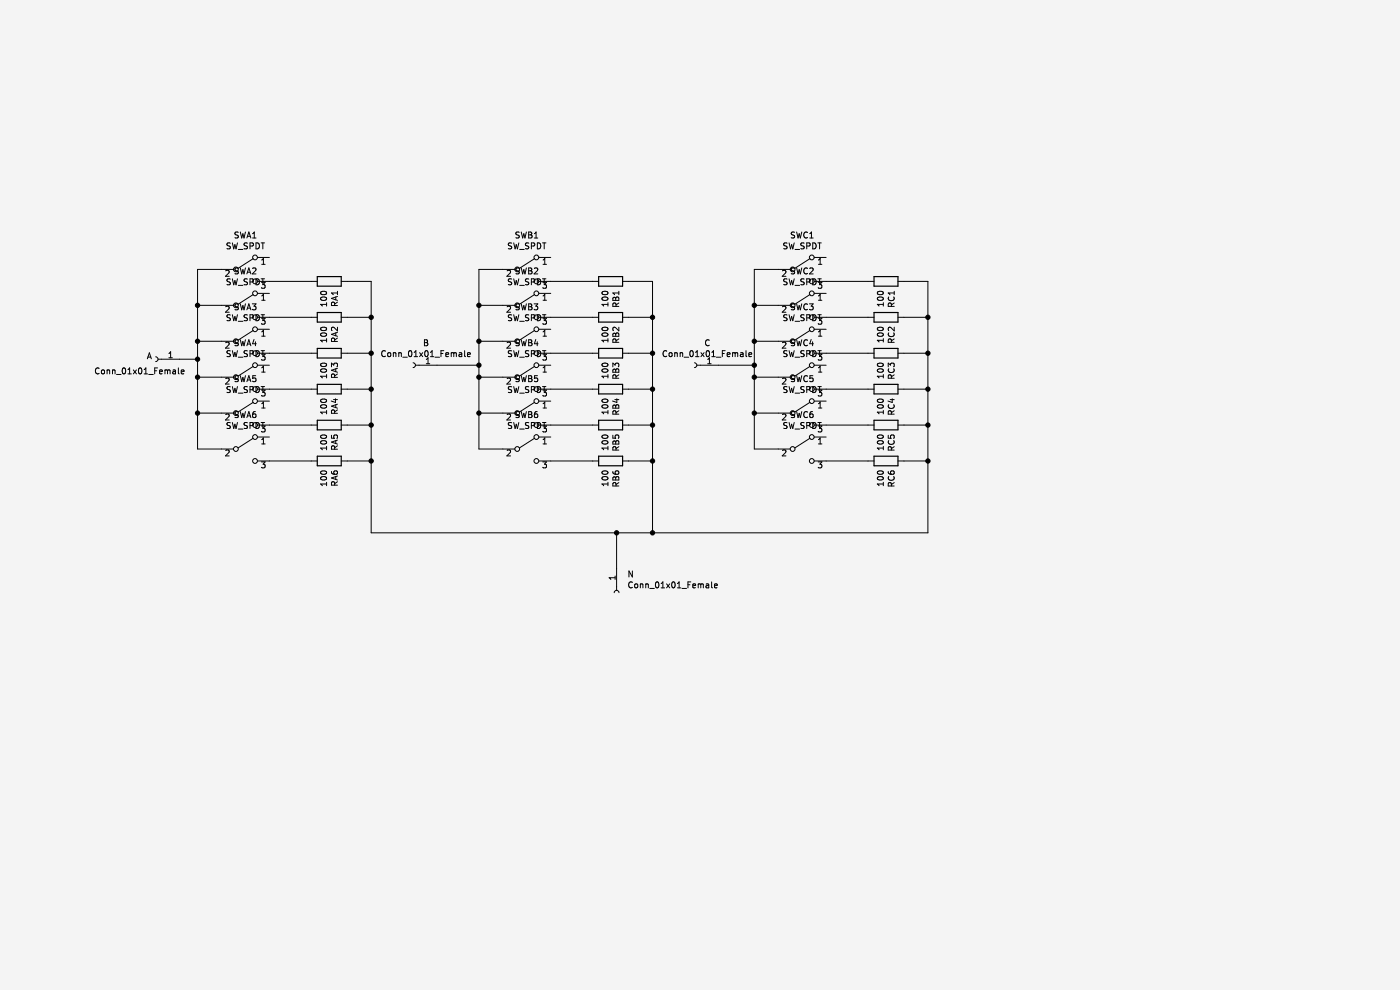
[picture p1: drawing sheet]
(kicad_sch (version 20211123) (generator eeschema)

 (paper "A4")

 (lib_symbols
  (symbol "Connector:Conn_01x01_Female" (pin_names (offset 1.016) hide) (in_bom yes) (on_board yes)
   (property "Reference" "J" (id 0) (at 0 2.54 0) (effects (font (size 1.27 1.27))))
   (property "Value" "Conn_01x01_Female" (id 1) (at 0 -2.54 0) (effects (font (size 1.27 1.27))))
   (property "Footprint" "" (id 2) (at 0 0 0) (effects (font (size 1.27 1.27)) hide))
   (property "Datasheet" "~" (id 3) (at 0 0 0) (effects (font (size 1.27 1.27)) hide))
   (symbol "Conn_01x01_Female_1_1"
    (polyline (pts (xy -1.27 0) (xy -0.508 0)) (stroke (width 0.1524) (type default) (color 0 0 0 0)) (fill (type none)))
    (arc (start 0 0.508) (mid -0.508 0) (end 0 -0.508) (stroke (width 0.1524) (type default) (color 0 0 0 0)) (fill (type none)))
    (pin passive line (at -5.08 0 0) (length 3.81) (name "Pin_1" (effects (font (size 1.27 1.27)))) (number "1" (effects (font (size 1.27 1.27)))))))
  (symbol "Device:R" (pin_numbers hide) (pin_names (offset 0)) (in_bom yes) (on_board yes)
   (property "Reference" "R" (id 0) (at 2.032 0 90) (effects (font (size 1.27 1.27))))
   (property "Value" "R" (id 1) (at 0 0 90) (effects (font (size 1.27 1.27))))
   (property "Footprint" "" (id 2) (at -1.778 0 90) (effects (font (size 1.27 1.27)) hide))
   (property "Datasheet" "~" (id 3) (at 0 0 0) (effects (font (size 1.27 1.27)) hide))
   (symbol "R_0_1"
    (rectangle (start -1.016 -2.54) (end 1.016 2.54) (stroke (width 0.254) (type default) (color 0 0 0 0)) (fill (type none))))
   (symbol "R_1_1"
    (pin passive line (at 0 3.81 270) (length 1.27) (name "~" (effects (font (size 1.27 1.27)))) (number "1" (effects (font (size 1.27 1.27)))))
    (pin passive line (at 0 -3.81 90) (length 1.27) (name "~" (effects (font (size 1.27 1.27)))) (number "2" (effects (font (size 1.27 1.27)))))))
  (symbol "Switch:SW_SPDT" (pin_names (offset 0) hide) (in_bom yes) (on_board yes)
   (property "Reference" "SW" (id 0) (at 0 4.318 0) (effects (font (size 1.27 1.27))))
   (property "Value" "SW_SPDT" (id 1) (at 0 -5.08 0) (effects (font (size 1.27 1.27))))
   (property "Footprint" "" (id 2) (at 0 0 0) (effects (font (size 1.27 1.27)) hide))
   (property "Datasheet" "~" (id 3) (at 0 0 0) (effects (font (size 1.27 1.27)) hide))
   (symbol "SW_SPDT_0_0"
    (circle (center -2.032 0) (radius 0.508) (stroke (width 0) (type default) (color 0 0 0 0)) (fill (type none)))
    (circle (center 2.032 -2.54) (radius 0.508) (stroke (width 0) (type default) (color 0 0 0 0)) (fill (type none))))
   (symbol "SW_SPDT_0_1"
    (polyline (pts (xy -1.524 0.254) (xy 1.651 2.286)) (stroke (width 0) (type default) (color 0 0 0 0)) (fill (type none)))
    (circle (center 2.032 2.54) (radius 0.508) (stroke (width 0) (type default) (color 0 0 0 0)) (fill (type none))))
   (symbol "SW_SPDT_1_1"
    (pin passive line (at 5.08 2.54 180) (length 2.54) (name "A" (effects (font (size 1.27 1.27)))) (number "1" (effects (font (size 1.27 1.27)))))
    (pin passive line (at -5.08 0 0) (length 2.54) (name "B" (effects (font (size 1.27 1.27)))) (number "2" (effects (font (size 1.27 1.27)))))
    (pin passive line (at 5.08 -2.54 180) (length 2.54) (name "C" (effects (font (size 1.27 1.27)))) (number "3" (effects (font (size 1.27 1.27))))))))

 (junction (at 41.91 64.77) (diameter 0) (color 0 0 0 0))
 (junction (at 160.02 77.47) (diameter 0) (color 0 0 0 0))
 (junction (at 138.43 67.31) (diameter 0) (color 0 0 0 0))
 (junction (at 138.43 82.55) (diameter 0) (color 0 0 0 0))
 (junction (at 196.85 74.93) (diameter 0) (color 0 0 0 0))
 (junction (at 138.43 90.17) (diameter 0) (color 0 0 0 0))
 (junction (at 78.74 90.17) (diameter 0) (color 0 0 0 0))
 (junction (at 41.91 76.2) (diameter 0) (color 0 0 0 0))
 (junction (at 41.91 87.63) (diameter 0) (color 0 0 0 0))
 (junction (at 196.85 67.31) (diameter 0) (color 0 0 0 0))
 (junction (at 41.91 72.39) (diameter 0) (color 0 0 0 0))
 (junction (at 196.85 97.79) (diameter 0) (color 0 0 0 0))
 (junction (at 101.6 80.01) (diameter 0) (color 0 0 0 0))
 (junction (at 196.85 90.17) (diameter 0) (color 0 0 0 0))
 (junction (at 78.74 82.55) (diameter 0) (color 0 0 0 0))
 (junction (at 78.74 97.79) (diameter 0) (color 0 0 0 0))
 (junction (at 138.43 113.03) (diameter 0) (color 0 0 0 0))
 (junction (at 138.43 97.79) (diameter 0) (color 0 0 0 0))
 (junction (at 196.85 82.55) (diameter 0) (color 0 0 0 0))
 (junction (at 101.6 64.77) (diameter 0) (color 0 0 0 0))
 (junction (at 101.6 77.47) (diameter 0) (color 0 0 0 0))
 (junction (at 41.91 80.01) (diameter 0) (color 0 0 0 0))
 (junction (at 78.74 74.93) (diameter 0) (color 0 0 0 0))
 (junction (at 160.02 80.01) (diameter 0) (color 0 0 0 0))
 (junction (at 138.43 74.93) (diameter 0) (color 0 0 0 0))
 (junction (at 160.02 72.39) (diameter 0) (color 0 0 0 0))
 (junction (at 130.81 113.03) (diameter 0) (color 0 0 0 0))
 (junction (at 78.74 67.31) (diameter 0) (color 0 0 0 0))
 (junction (at 160.02 87.63) (diameter 0) (color 0 0 0 0))
 (junction (at 160.02 64.77) (diameter 0) (color 0 0 0 0))
 (junction (at 101.6 72.39) (diameter 0) (color 0 0 0 0))
 (junction (at 101.6 87.63) (diameter 0) (color 0 0 0 0))

 (wire (pts (xy 133.35 97.79) (xy 138.43 97.79)) (stroke (width 0) (type default) (color 0 0 0 0)))
 (wire (pts (xy 191.77 74.93) (xy 196.85 74.93)) (stroke (width 0) (type default) (color 0 0 0 0)))
 (wire (pts (xy 73.66 59.69) (xy 78.74 59.69)) (stroke (width 0) (type default) (color 0 0 0 0)))
 (wire (pts (xy 41.91 76.2) (xy 41.91 72.39)) (stroke (width 0) (type default) (color 0 0 0 0)))
 (wire (pts (xy 133.35 90.17) (xy 138.43 90.17)) (stroke (width 0) (type default) (color 0 0 0 0)))
 (wire (pts (xy 73.66 67.31) (xy 78.74 67.31)) (stroke (width 0) (type default) (color 0 0 0 0)))
 (wire (pts (xy 196.85 74.93) (xy 196.85 82.55)) (stroke (width 0) (type default) (color 0 0 0 0)))
 (wire (pts (xy 78.74 82.55) (xy 78.74 90.17)) (stroke (width 0) (type default) (color 0 0 0 0)))
 (wire (pts (xy 175.26 74.93) (xy 184.15 74.93)) (stroke (width 0) (type default) (color 0 0 0 0)))
 (wire (pts (xy 106.68 95.25) (xy 101.6 95.25)) (stroke (width 0) (type default) (color 0 0 0 0)))
 (wire (pts (xy 46.99 80.01) (xy 41.91 80.01)) (stroke (width 0) (type default) (color 0 0 0 0)))
 (wire (pts (xy 78.74 74.93) (xy 78.74 82.55)) (stroke (width 0) (type default) (color 0 0 0 0)))
 (wire (pts (xy 196.85 82.55) (xy 196.85 90.17)) (stroke (width 0) (type default) (color 0 0 0 0)))
 (wire (pts (xy 130.81 120.65) (xy 130.81 113.03)) (stroke (width 0) (type default) (color 0 0 0 0)))
 (wire (pts (xy 92.71 77.47) (xy 101.6 77.47)) (stroke (width 0) (type default) (color 0 0 0 0)))
 (wire (pts (xy 138.43 67.31) (xy 138.43 74.93)) (stroke (width 0) (type default) (color 0 0 0 0)))
 (wire (pts (xy 133.35 82.55) (xy 138.43 82.55)) (stroke (width 0) (type default) (color 0 0 0 0)))
 (wire (pts (xy 78.74 59.69) (xy 78.74 67.31)) (stroke (width 0) (type default) (color 0 0 0 0)))
 (wire (pts (xy 175.26 59.69) (xy 184.15 59.69)) (stroke (width 0) (type default) (color 0 0 0 0)))
 (wire (pts (xy 116.84 67.31) (xy 125.73 67.31)) (stroke (width 0) (type default) (color 0 0 0 0)))
 (wire (pts (xy 165.1 87.63) (xy 160.02 87.63)) (stroke (width 0) (type default) (color 0 0 0 0)))
 (wire (pts (xy 160.02 80.01) (xy 160.02 77.47)) (stroke (width 0) (type default) (color 0 0 0 0)))
 (wire (pts (xy 73.66 82.55) (xy 78.74 82.55)) (stroke (width 0) (type default) (color 0 0 0 0)))
 (wire (pts (xy 138.43 97.79) (xy 138.43 113.03)) (stroke (width 0) (type default) (color 0 0 0 0)))
 (wire (pts (xy 116.84 97.79) (xy 125.73 97.79)) (stroke (width 0) (type default) (color 0 0 0 0)))
 (wire (pts (xy 116.84 82.55) (xy 125.73 82.55)) (stroke (width 0) (type default) (color 0 0 0 0)))
 (wire (pts (xy 46.99 87.63) (xy 41.91 87.63)) (stroke (width 0) (type default) (color 0 0 0 0)))
 (wire (pts (xy 57.15 67.31) (xy 66.04 67.31)) (stroke (width 0) (type default) (color 0 0 0 0)))
 (wire (pts (xy 191.77 82.55) (xy 196.85 82.55)) (stroke (width 0) (type default) (color 0 0 0 0)))
 (wire (pts (xy 57.15 74.93) (xy 66.04 74.93)) (stroke (width 0) (type default) (color 0 0 0 0)))
 (wire (pts (xy 175.26 90.17) (xy 184.15 90.17)) (stroke (width 0) (type default) (color 0 0 0 0)))
 (wire (pts (xy 160.02 95.25) (xy 160.02 87.63)) (stroke (width 0) (type default) (color 0 0 0 0)))
 (wire (pts (xy 41.91 57.15) (xy 46.99 57.15)) (stroke (width 0) (type default) (color 0 0 0 0)))
 (wire (pts (xy 160.02 72.39) (xy 160.02 64.77)) (stroke (width 0) (type default) (color 0 0 0 0)))
 (wire (pts (xy 101.6 95.25) (xy 101.6 87.63)) (stroke (width 0) (type default) (color 0 0 0 0)))
 (wire (pts (xy 101.6 77.47) (xy 101.6 72.39)) (stroke (width 0) (type default) (color 0 0 0 0)))
 (wire (pts (xy 101.6 72.39) (xy 101.6 64.77)) (stroke (width 0) (type default) (color 0 0 0 0)))
 (wire (pts (xy 106.68 64.77) (xy 101.6 64.77)) (stroke (width 0) (type default) (color 0 0 0 0)))
 (wire (pts (xy 78.74 67.31) (xy 78.74 74.93)) (stroke (width 0) (type default) (color 0 0 0 0)))
 (wire (pts (xy 106.68 80.01) (xy 101.6 80.01)) (stroke (width 0) (type default) (color 0 0 0 0)))
 (wire (pts (xy 57.15 59.69) (xy 66.04 59.69)) (stroke (width 0) (type default) (color 0 0 0 0)))
 (wire (pts (xy 46.99 72.39) (xy 41.91 72.39)) (stroke (width 0) (type default) (color 0 0 0 0)))
 (wire (pts (xy 106.68 87.63) (xy 101.6 87.63)) (stroke (width 0) (type default) (color 0 0 0 0)))
 (wire (pts (xy 41.91 64.77) (xy 41.91 57.15)) (stroke (width 0) (type default) (color 0 0 0 0)))
 (wire (pts (xy 57.15 82.55) (xy 66.04 82.55)) (stroke (width 0) (type default) (color 0 0 0 0)))
 (wire (pts (xy 101.6 80.01) (xy 101.6 77.47)) (stroke (width 0) (type default) (color 0 0 0 0)))
 (wire (pts (xy 133.35 67.31) (xy 138.43 67.31)) (stroke (width 0) (type default) (color 0 0 0 0)))
 (wire (pts (xy 41.91 87.63) (xy 41.91 80.01)) (stroke (width 0) (type default) (color 0 0 0 0)))
 (wire (pts (xy 38.1 76.2) (xy 41.91 76.2)) (stroke (width 0) (type default) (color 0 0 0 0)))
 (wire (pts (xy 78.74 113.03) (xy 130.81 113.03)) (stroke (width 0) (type default) (color 0 0 0 0)))
 (wire (pts (xy 175.26 67.31) (xy 184.15 67.31)) (stroke (width 0) (type default) (color 0 0 0 0)))
 (wire (pts (xy 175.26 97.79) (xy 184.15 97.79)) (stroke (width 0) (type default) (color 0 0 0 0)))
 (wire (pts (xy 138.43 59.69) (xy 138.43 67.31)) (stroke (width 0) (type default) (color 0 0 0 0)))
 (wire (pts (xy 41.91 95.25) (xy 41.91 87.63)) (stroke (width 0) (type default) (color 0 0 0 0)))
 (wire (pts (xy 116.84 90.17) (xy 125.73 90.17)) (stroke (width 0) (type default) (color 0 0 0 0)))
 (wire (pts (xy 165.1 95.25) (xy 160.02 95.25)) (stroke (width 0) (type default) (color 0 0 0 0)))
 (wire (pts (xy 196.85 67.31) (xy 196.85 74.93)) (stroke (width 0) (type default) (color 0 0 0 0)))
 (wire (pts (xy 73.66 90.17) (xy 78.74 90.17)) (stroke (width 0) (type default) (color 0 0 0 0)))
 (wire (pts (xy 175.26 82.55) (xy 184.15 82.55)) (stroke (width 0) (type default) (color 0 0 0 0)))
 (wire (pts (xy 138.43 74.93) (xy 138.43 82.55)) (stroke (width 0) (type default) (color 0 0 0 0)))
 (wire (pts (xy 160.02 77.47) (xy 160.02 72.39)) (stroke (width 0) (type default) (color 0 0 0 0)))
 (wire (pts (xy 46.99 95.25) (xy 41.91 95.25)) (stroke (width 0) (type default) (color 0 0 0 0)))
 (wire (pts (xy 41.91 72.39) (xy 41.91 64.77)) (stroke (width 0) (type default) (color 0 0 0 0)))
 (wire (pts (xy 78.74 97.79) (xy 78.74 113.03)) (stroke (width 0) (type default) (color 0 0 0 0)))
 (wire (pts (xy 196.85 59.69) (xy 196.85 67.31)) (stroke (width 0) (type default) (color 0 0 0 0)))
 (wire (pts (xy 101.6 64.77) (xy 101.6 57.15)) (stroke (width 0) (type default) (color 0 0 0 0)))
 (wire (pts (xy 152.4 77.47) (xy 160.02 77.47)) (stroke (width 0) (type default) (color 0 0 0 0)))
 (wire (pts (xy 101.6 57.15) (xy 106.68 57.15)) (stroke (width 0) (type default) (color 0 0 0 0)))
 (wire (pts (xy 165.1 72.39) (xy 160.02 72.39)) (stroke (width 0) (type default) (color 0 0 0 0)))
 (wire (pts (xy 101.6 87.63) (xy 101.6 80.01)) (stroke (width 0) (type default) (color 0 0 0 0)))
 (wire (pts (xy 196.85 97.79) (xy 196.85 113.03)) (stroke (width 0) (type default) (color 0 0 0 0)))
 (wire (pts (xy 165.1 64.77) (xy 160.02 64.77)) (stroke (width 0) (type default) (color 0 0 0 0)))
 (wire (pts (xy 106.68 72.39) (xy 101.6 72.39)) (stroke (width 0) (type default) (color 0 0 0 0)))
 (wire (pts (xy 46.99 64.77) (xy 41.91 64.77)) (stroke (width 0) (type default) (color 0 0 0 0)))
 (wire (pts (xy 191.77 97.79) (xy 196.85 97.79)) (stroke (width 0) (type default) (color 0 0 0 0)))
 (wire (pts (xy 41.91 80.01) (xy 41.91 76.2)) (stroke (width 0) (type default) (color 0 0 0 0)))
 (wire (pts (xy 165.1 80.01) (xy 160.02 80.01)) (stroke (width 0) (type default) (color 0 0 0 0)))
 (wire (pts (xy 191.77 59.69) (xy 196.85 59.69)) (stroke (width 0) (type default) (color 0 0 0 0)))
 (wire (pts (xy 116.84 59.69) (xy 125.73 59.69)) (stroke (width 0) (type default) (color 0 0 0 0)))
 (wire (pts (xy 133.35 74.93) (xy 138.43 74.93)) (stroke (width 0) (type default) (color 0 0 0 0)))
 (wire (pts (xy 73.66 97.79) (xy 78.74 97.79)) (stroke (width 0) (type default) (color 0 0 0 0)))
 (wire (pts (xy 191.77 67.31) (xy 196.85 67.31)) (stroke (width 0) (type default) (color 0 0 0 0)))
 (wire (pts (xy 160.02 87.63) (xy 160.02 80.01)) (stroke (width 0) (type default) (color 0 0 0 0)))
 (wire (pts (xy 138.43 90.17) (xy 138.43 97.79)) (stroke (width 0) (type default) (color 0 0 0 0)))
 (wire (pts (xy 160.02 64.77) (xy 160.02 57.15)) (stroke (width 0) (type default) (color 0 0 0 0)))
 (wire (pts (xy 116.84 74.93) (xy 125.73 74.93)) (stroke (width 0) (type default) (color 0 0 0 0)))
 (wire (pts (xy 57.15 90.17) (xy 66.04 90.17)) (stroke (width 0) (type default) (color 0 0 0 0)))
 (wire (pts (xy 196.85 90.17) (xy 196.85 97.79)) (stroke (width 0) (type default) (color 0 0 0 0)))
 (wire (pts (xy 160.02 57.15) (xy 165.1 57.15)) (stroke (width 0) (type default) (color 0 0 0 0)))
 (wire (pts (xy 57.15 97.79) (xy 66.04 97.79)) (stroke (width 0) (type default) (color 0 0 0 0)))
 (wire (pts (xy 130.81 113.03) (xy 138.43 113.03)) (stroke (width 0) (type default) (color 0 0 0 0)))
 (wire (pts (xy 138.43 113.03) (xy 196.85 113.03)) (stroke (width 0) (type default) (color 0 0 0 0)))
 (wire (pts (xy 78.74 90.17) (xy 78.74 97.79)) (stroke (width 0) (type default) (color 0 0 0 0)))
 (wire (pts (xy 73.66 74.93) (xy 78.74 74.93)) (stroke (width 0) (type default) (color 0 0 0 0)))
 (wire (pts (xy 133.35 59.69) (xy 138.43 59.69)) (stroke (width 0) (type default) (color 0 0 0 0)))
 (wire (pts (xy 138.43 82.55) (xy 138.43 90.17)) (stroke (width 0) (type default) (color 0 0 0 0)))
 (wire (pts (xy 191.77 90.17) (xy 196.85 90.17)) (stroke (width 0) (type default) (color 0 0 0 0)))

 (symbol (lib_id "Device:R") (at 69.85 59.69 270) (unit 1) (in_bom yes) (on_board yes)
  (property "Reference" "RA1" (id 0) (at 71.0184 61.468 0) (effects (font (size 1.27 1.27)) (justify left)))
  (property "Value" "100" (id 1) (at 68.707 61.468 0) (effects (font (size 1.27 1.27)) (justify left)))
  (property "Footprint" "Placa de resistores CA:Resistor_10W_porcelana" (id 2) (at 69.85 57.912 90) (effects (font (size 1.27 1.27)) hide))
  (property "Datasheet" "~" (id 3) (at 69.85 59.69 0) (effects (font (size 1.27 1.27)) hide)) (pin "1") (pin "2"))

 (symbol (lib_id "Device:R") (at 69.85 67.31 270) (unit 1) (in_bom yes) (on_board yes)
  (property "Reference" "RA2" (id 0) (at 71.0184 69.088 0) (effects (font (size 1.27 1.27)) (justify left)))
  (property "Value" "100" (id 1) (at 68.707 69.088 0) (effects (font (size 1.27 1.27)) (justify left)))
  (property "Footprint" "Placa de resistores CA:Resistor_10W_porcelana" (id 2) (at 69.85 65.532 90) (effects (font (size 1.27 1.27)) hide))
  (property "Datasheet" "~" (id 3) (at 69.85 67.31 0) (effects (font (size 1.27 1.27)) hide)) (pin "1") (pin "2"))

 (symbol (lib_id "Device:R") (at 69.85 74.93 270) (unit 1) (in_bom yes) (on_board yes)
  (property "Reference" "RA3" (id 0) (at 71.0184 76.708 0) (effects (font (size 1.27 1.27)) (justify left)))
  (property "Value" "100" (id 1) (at 68.707 76.708 0) (effects (font (size 1.27 1.27)) (justify left)))
  (property "Footprint" "Placa de resistores CA:Resistor_10W_porcelana" (id 2) (at 69.85 73.152 90) (effects (font (size 1.27 1.27)) hide))
  (property "Datasheet" "~" (id 3) (at 69.85 74.93 0) (effects (font (size 1.27 1.27)) hide)) (pin "1") (pin "2"))

 (symbol (lib_id "Device:R") (at 69.85 82.55 270) (unit 1) (in_bom yes) (on_board yes)
  (property "Reference" "RA4" (id 0) (at 71.0184 84.328 0) (effects (font (size 1.27 1.27)) (justify left)))
  (property "Value" "100" (id 1) (at 68.707 84.328 0) (effects (font (size 1.27 1.27)) (justify left)))
  (property "Footprint" "Placa de resistores CA:Resistor_10W_porcelana" (id 2) (at 69.85 80.772 90) (effects (font (size 1.27 1.27)) hide))
  (property "Datasheet" "~" (id 3) (at 69.85 82.55 0) (effects (font (size 1.27 1.27)) hide)) (pin "1") (pin "2"))

 (symbol (lib_id "Device:R") (at 69.85 90.17 270) (unit 1) (in_bom yes) (on_board yes)
  (property "Reference" "RA5" (id 0) (at 71.0184 91.948 0) (effects (font (size 1.27 1.27)) (justify left)))
  (property "Value" "100" (id 1) (at 68.707 91.948 0) (effects (font (size 1.27 1.27)) (justify left)))
  (property "Footprint" "Placa de resistores CA:Resistor_10W_porcelana" (id 2) (at 69.85 88.392 90) (effects (font (size 1.27 1.27)) hide))
  (property "Datasheet" "~" (id 3) (at 69.85 90.17 0) (effects (font (size 1.27 1.27)) hide)) (pin "1") (pin "2"))

 (symbol (lib_id "Device:R") (at 69.85 97.79 270) (unit 1) (in_bom yes) (on_board yes)
  (property "Reference" "RA6" (id 0) (at 71.0184 99.568 0) (effects (font (size 1.27 1.27)) (justify left)))
  (property "Value" "100" (id 1) (at 68.707 99.568 0) (effects (font (size 1.27 1.27)) (justify left)))
  (property "Footprint" "Placa de resistores CA:Resistor_10W_porcelana" (id 2) (at 69.85 96.012 90) (effects (font (size 1.27 1.27)) hide))
  (property "Datasheet" "~" (id 3) (at 69.85 97.79 0) (effects (font (size 1.27 1.27)) hide)) (pin "1") (pin "2"))

 (symbol (lib_id "Switch:SW_SPDT") (at 52.07 57.15 0) (unit 1) (in_bom yes) (on_board yes)
  (property "Reference" "SWA1" (id 0) (at 52.07 49.911 0))
  (property "Value" "SW_SPDT" (id 1) (at 52.07 52.2224 0))
  (property "Footprint" "Placa de resistores CA:chave-hh" (id 2) (at 52.07 57.15 0) (effects (font (size 1.27 1.27)) hide))
  (property "Datasheet" "~" (id 3) (at 52.07 57.15 0) (effects (font (size 1.27 1.27)) hide)) (pin "1") (pin "2") (pin "3"))

 (symbol (lib_id "Switch:SW_SPDT") (at 52.07 64.77 0) (unit 1) (in_bom yes) (on_board yes)
  (property "Reference" "SWA2" (id 0) (at 52.07 57.531 0))
  (property "Value" "SW_SPDT" (id 1) (at 52.07 59.8424 0))
  (property "Footprint" "Placa de resistores CA:chave-hh" (id 2) (at 52.07 64.77 0) (effects (font (size 1.27 1.27)) hide))
  (property "Datasheet" "~" (id 3) (at 52.07 64.77 0) (effects (font (size 1.27 1.27)) hide)) (pin "1") (pin "2") (pin "3"))

 (symbol (lib_id "Switch:SW_SPDT") (at 52.07 72.39 0) (unit 1) (in_bom yes) (on_board yes)
  (property "Reference" "SWA3" (id 0) (at 52.07 65.151 0))
  (property "Value" "SW_SPDT" (id 1) (at 52.07 67.4624 0))
  (property "Footprint" "Placa de resistores CA:chave-hh" (id 2) (at 52.07 72.39 0) (effects (font (size 1.27 1.27)) hide))
  (property "Datasheet" "~" (id 3) (at 52.07 72.39 0) (effects (font (size 1.27 1.27)) hide)) (pin "1") (pin "2") (pin "3"))

 (symbol (lib_id "Switch:SW_SPDT") (at 52.07 80.01 0) (unit 1) (in_bom yes) (on_board yes)
  (property "Reference" "SWA4" (id 0) (at 52.07 72.771 0))
  (property "Value" "SW_SPDT" (id 1) (at 52.07 75.0824 0))
  (property "Footprint" "Placa de resistores CA:chave-hh" (id 2) (at 52.07 80.01 0) (effects (font (size 1.27 1.27)) hide))
  (property "Datasheet" "~" (id 3) (at 52.07 80.01 0) (effects (font (size 1.27 1.27)) hide)) (pin "1") (pin "2") (pin "3"))

 (symbol (lib_id "Switch:SW_SPDT") (at 52.07 87.63 0) (unit 1) (in_bom yes) (on_board yes)
  (property "Reference" "SWA5" (id 0) (at 52.07 80.391 0))
  (property "Value" "SW_SPDT" (id 1) (at 52.07 82.7024 0))
  (property "Footprint" "Placa de resistores CA:chave-hh" (id 2) (at 52.07 87.63 0) (effects (font (size 1.27 1.27)) hide))
  (property "Datasheet" "~" (id 3) (at 52.07 87.63 0) (effects (font (size 1.27 1.27)) hide)) (pin "1") (pin "2") (pin "3"))

 (symbol (lib_id "Switch:SW_SPDT") (at 52.07 95.25 0) (unit 1) (in_bom yes) (on_board yes)
  (property "Reference" "SWA6" (id 0) (at 52.07 88.011 0))
  (property "Value" "SW_SPDT" (id 1) (at 52.07 90.3224 0))
  (property "Footprint" "Placa de resistores CA:chave-hh" (id 2) (at 52.07 95.25 0) (effects (font (size 1.27 1.27)) hide))
  (property "Datasheet" "~" (id 3) (at 52.07 95.25 0) (effects (font (size 1.27 1.27)) hide)) (pin "1") (pin "2") (pin "3"))

 (symbol (lib_id "Switch:SW_SPDT") (at 111.76 57.15 0) (unit 1) (in_bom yes) (on_board yes)
  (property "Reference" "SWB1" (id 0) (at 111.76 49.911 0))
  (property "Value" "SW_SPDT" (id 1) (at 111.76 52.2224 0))
  (property "Footprint" "Placa de resistores CA:chave-hh" (id 2) (at 111.76 57.15 0) (effects (font (size 1.27 1.27)) hide))
  (property "Datasheet" "~" (id 3) (at 111.76 57.15 0) (effects (font (size 1.27 1.27)) hide)) (pin "1") (pin "2") (pin "3"))

 (symbol (lib_id "Switch:SW_SPDT") (at 111.76 64.77 0) (unit 1) (in_bom yes) (on_board yes)
  (property "Reference" "SWB2" (id 0) (at 111.76 57.531 0))
  (property "Value" "SW_SPDT" (id 1) (at 111.76 59.8424 0))
  (property "Footprint" "Placa de resistores CA:chave-hh" (id 2) (at 111.76 64.77 0) (effects (font (size 1.27 1.27)) hide))
  (property "Datasheet" "~" (id 3) (at 111.76 64.77 0) (effects (font (size 1.27 1.27)) hide)) (pin "1") (pin "2") (pin "3"))

 (symbol (lib_id "Switch:SW_SPDT") (at 111.76 72.39 0) (unit 1) (in_bom yes) (on_board yes)
  (property "Reference" "SWB3" (id 0) (at 111.76 65.151 0))
  (property "Value" "SW_SPDT" (id 1) (at 111.76 67.4624 0))
  (property "Footprint" "Placa de resistores CA:chave-hh" (id 2) (at 111.76 72.39 0) (effects (font (size 1.27 1.27)) hide))
  (property "Datasheet" "~" (id 3) (at 111.76 72.39 0) (effects (font (size 1.27 1.27)) hide)) (pin "1") (pin "2") (pin "3"))

 (symbol (lib_id "Switch:SW_SPDT") (at 111.76 80.01 0) (unit 1) (in_bom yes) (on_board yes)
  (property "Reference" "SWB4" (id 0) (at 111.76 72.771 0))
  (property "Value" "SW_SPDT" (id 1) (at 111.76 75.0824 0))
  (property "Footprint" "Placa de resistores CA:chave-hh" (id 2) (at 111.76 80.01 0) (effects (font (size 1.27 1.27)) hide))
  (property "Datasheet" "~" (id 3) (at 111.76 80.01 0) (effects (font (size 1.27 1.27)) hide)) (pin "1") (pin "2") (pin "3"))

 (symbol (lib_id "Switch:SW_SPDT") (at 111.76 87.63 0) (unit 1) (in_bom yes) (on_board yes)
  (property "Reference" "SWB5" (id 0) (at 111.76 80.391 0))
  (property "Value" "SW_SPDT" (id 1) (at 111.76 82.7024 0))
  (property "Footprint" "Placa de resistores CA:chave-hh" (id 2) (at 111.76 87.63 0) (effects (font (size 1.27 1.27)) hide))
  (property "Datasheet" "~" (id 3) (at 111.76 87.63 0) (effects (font (size 1.27 1.27)) hide)) (pin "1") (pin "2") (pin "3"))

 (symbol (lib_id "Switch:SW_SPDT") (at 111.76 95.25 0) (unit 1) (in_bom yes) (on_board yes)
  (property "Reference" "SWB6" (id 0) (at 111.76 88.011 0))
  (property "Value" "SW_SPDT" (id 1) (at 111.76 90.3224 0))
  (property "Footprint" "Placa de resistores CA:chave-hh" (id 2) (at 111.76 95.25 0) (effects (font (size 1.27 1.27)) hide))
  (property "Datasheet" "~" (id 3) (at 111.76 95.25 0) (effects (font (size 1.27 1.27)) hide)) (pin "1") (pin "2") (pin "3"))

 (symbol (lib_id "Device:R") (at 129.54 59.69 270) (unit 1) (in_bom yes) (on_board yes)
  (property "Reference" "RB1" (id 0) (at 130.7084 61.468 0) (effects (font (size 1.27 1.27)) (justify left)))
  (property "Value" "100" (id 1) (at 128.397 61.468 0) (effects (font (size 1.27 1.27)) (justify left)))
  (property "Footprint" "Placa de resistores CA:Resistor_10W_porcelana" (id 2) (at 129.54 57.912 90) (effects (font (size 1.27 1.27)) hide))
  (property "Datasheet" "~" (id 3) (at 129.54 59.69 0) (effects (font (size 1.27 1.27)) hide)) (pin "1") (pin "2"))

 (symbol (lib_id "Device:R") (at 129.54 67.31 270) (unit 1) (in_bom yes) (on_board yes)
  (property "Reference" "RB2" (id 0) (at 130.7084 69.088 0) (effects (font (size 1.27 1.27)) (justify left)))
  (property "Value" "100" (id 1) (at 128.397 69.088 0) (effects (font (size 1.27 1.27)) (justify left)))
  (property "Footprint" "Placa de resistores CA:Resistor_10W_porcelana" (id 2) (at 129.54 65.532 90) (effects (font (size 1.27 1.27)) hide))
  (property "Datasheet" "~" (id 3) (at 129.54 67.31 0) (effects (font (size 1.27 1.27)) hide)) (pin "1") (pin "2"))

 (symbol (lib_id "Device:R") (at 129.54 74.93 270) (unit 1) (in_bom yes) (on_board yes)
  (property "Reference" "RB3" (id 0) (at 130.7084 76.708 0) (effects (font (size 1.27 1.27)) (justify left)))
  (property "Value" "100" (id 1) (at 128.397 76.708 0) (effects (font (size 1.27 1.27)) (justify left)))
  (property "Footprint" "Placa de resistores CA:Resistor_10W_porcelana" (id 2) (at 129.54 73.152 90) (effects (font (size 1.27 1.27)) hide))
  (property "Datasheet" "~" (id 3) (at 129.54 74.93 0) (effects (font (size 1.27 1.27)) hide)) (pin "1") (pin "2"))

 (symbol (lib_id "Device:R") (at 129.54 82.55 270) (unit 1) (in_bom yes) (on_board yes)
  (property "Reference" "RB4" (id 0) (at 130.7084 84.328 0) (effects (font (size 1.27 1.27)) (justify left)))
  (property "Value" "100" (id 1) (at 128.397 84.328 0) (effects (font (size 1.27 1.27)) (justify left)))
  (property "Footprint" "Placa de resistores CA:Resistor_10W_porcelana" (id 2) (at 129.54 80.772 90) (effects (font (size 1.27 1.27)) hide))
  (property "Datasheet" "~" (id 3) (at 129.54 82.55 0) (effects (font (size 1.27 1.27)) hide)) (pin "1") (pin "2"))

 (symbol (lib_id "Device:R") (at 129.54 90.17 270) (unit 1) (in_bom yes) (on_board yes)
  (property "Reference" "RB5" (id 0) (at 130.7084 91.948 0) (effects (font (size 1.27 1.27)) (justify left)))
  (property "Value" "100" (id 1) (at 128.397 91.948 0) (effects (font (size 1.27 1.27)) (justify left)))
  (property "Footprint" "Placa de resistores CA:Resistor_10W_porcelana" (id 2) (at 129.54 88.392 90) (effects (font (size 1.27 1.27)) hide))
  (property "Datasheet" "~" (id 3) (at 129.54 90.17 0) (effects (font (size 1.27 1.27)) hide)) (pin "1") (pin "2"))

 (symbol (lib_id "Device:R") (at 129.54 97.79 270) (unit 1) (in_bom yes) (on_board yes)
  (property "Reference" "RB6" (id 0) (at 130.7084 99.568 0) (effects (font (size 1.27 1.27)) (justify left)))
  (property "Value" "100" (id 1) (at 128.397 99.568 0) (effects (font (size 1.27 1.27)) (justify left)))
  (property "Footprint" "Placa de resistores CA:Resistor_10W_porcelana" (id 2) (at 129.54 96.012 90) (effects (font (size 1.27 1.27)) hide))
  (property "Datasheet" "~" (id 3) (at 129.54 97.79 0) (effects (font (size 1.27 1.27)) hide)) (pin "1") (pin "2"))

 (symbol (lib_id "Switch:SW_SPDT") (at 170.18 57.15 0) (unit 1) (in_bom yes) (on_board yes)
  (property "Reference" "SWC1" (id 0) (at 170.18 49.911 0))
  (property "Value" "SW_SPDT" (id 1) (at 170.18 52.2224 0))
  (property "Footprint" "Placa de resistores CA:chave-hh" (id 2) (at 170.18 57.15 0) (effects (font (size 1.27 1.27)) hide))
  (property "Datasheet" "~" (id 3) (at 170.18 57.15 0) (effects (font (size 1.27 1.27)) hide)) (pin "1") (pin "2") (pin "3"))

 (symbol (lib_id "Switch:SW_SPDT") (at 170.18 64.77 0) (unit 1) (in_bom yes) (on_board yes)
  (property "Reference" "SWC2" (id 0) (at 170.18 57.531 0))
  (property "Value" "SW_SPDT" (id 1) (at 170.18 59.8424 0))
  (property "Footprint" "Placa de resistores CA:chave-hh" (id 2) (at 170.18 64.77 0) (effects (font (size 1.27 1.27)) hide))
  (property "Datasheet" "~" (id 3) (at 170.18 64.77 0) (effects (font (size 1.27 1.27)) hide)) (pin "1") (pin "2") (pin "3"))

 (symbol (lib_id "Switch:SW_SPDT") (at 170.18 72.39 0) (unit 1) (in_bom yes) (on_board yes)
  (property "Reference" "SWC3" (id 0) (at 170.18 65.151 0))
  (property "Value" "SW_SPDT" (id 1) (at 170.18 67.4624 0))
  (property "Footprint" "Placa de resistores CA:chave-hh" (id 2) (at 170.18 72.39 0) (effects (font (size 1.27 1.27)) hide))
  (property "Datasheet" "~" (id 3) (at 170.18 72.39 0) (effects (font (size 1.27 1.27)) hide)) (pin "1") (pin "2") (pin "3"))

 (symbol (lib_id "Switch:SW_SPDT") (at 170.18 80.01 0) (unit 1) (in_bom yes) (on_board yes)
  (property "Reference" "SWC4" (id 0) (at 170.18 72.771 0))
  (property "Value" "SW_SPDT" (id 1) (at 170.18 75.0824 0))
  (property "Footprint" "Placa de resistores CA:chave-hh" (id 2) (at 170.18 80.01 0) (effects (font (size 1.27 1.27)) hide))
  (property "Datasheet" "~" (id 3) (at 170.18 80.01 0) (effects (font (size 1.27 1.27)) hide)) (pin "1") (pin "2") (pin "3"))

 (symbol (lib_id "Switch:SW_SPDT") (at 170.18 87.63 0) (unit 1) (in_bom yes) (on_board yes)
  (property "Reference" "SWC5" (id 0) (at 170.18 80.391 0))
  (property "Value" "SW_SPDT" (id 1) (at 170.18 82.7024 0))
  (property "Footprint" "Placa de resistores CA:chave-hh" (id 2) (at 170.18 87.63 0) (effects (font (size 1.27 1.27)) hide))
  (property "Datasheet" "~" (id 3) (at 170.18 87.63 0) (effects (font (size 1.27 1.27)) hide)) (pin "1") (pin "2") (pin "3"))

 (symbol (lib_id "Switch:SW_SPDT") (at 170.18 95.25 0) (unit 1) (in_bom yes) (on_board yes)
  (property "Reference" "SWC6" (id 0) (at 170.18 88.011 0))
  (property "Value" "SW_SPDT" (id 1) (at 170.18 90.3224 0))
  (property "Footprint" "Placa de resistores CA:chave-hh" (id 2) (at 170.18 95.25 0) (effects (font (size 1.27 1.27)) hide))
  (property "Datasheet" "~" (id 3) (at 170.18 95.25 0) (effects (font (size 1.27 1.27)) hide)) (pin "1") (pin "2") (pin "3"))

 (symbol (lib_id "Device:R") (at 187.96 59.69 270) (unit 1) (in_bom yes) (on_board yes)
  (property "Reference" "RC1" (id 0) (at 189.1284 61.468 0) (effects (font (size 1.27 1.27)) (justify left)))
  (property "Value" "100" (id 1) (at 186.817 61.468 0) (effects (font (size 1.27 1.27)) (justify left)))
  (property "Footprint" "Placa de resistores CA:Resistor_10W_porcelana" (id 2) (at 187.96 57.912 90) (effects (font (size 1.27 1.27)) hide))
  (property "Datasheet" "~" (id 3) (at 187.96 59.69 0) (effects (font (size 1.27 1.27)) hide)) (pin "1") (pin "2"))

 (symbol (lib_id "Device:R") (at 187.96 67.31 270) (unit 1) (in_bom yes) (on_board yes)
  (property "Reference" "RC2" (id 0) (at 189.1284 69.088 0) (effects (font (size 1.27 1.27)) (justify left)))
  (property "Value" "100" (id 1) (at 186.817 69.088 0) (effects (font (size 1.27 1.27)) (justify left)))
  (property "Footprint" "Placa de resistores CA:Resistor_10W_porcelana" (id 2) (at 187.96 65.532 90) (effects (font (size 1.27 1.27)) hide))
  (property "Datasheet" "~" (id 3) (at 187.96 67.31 0) (effects (font (size 1.27 1.27)) hide)) (pin "1") (pin "2"))

 (symbol (lib_id "Device:R") (at 187.96 74.93 270) (unit 1) (in_bom yes) (on_board yes)
  (property "Reference" "RC3" (id 0) (at 189.1284 76.708 0) (effects (font (size 1.27 1.27)) (justify left)))
  (property "Value" "100" (id 1) (at 186.817 76.708 0) (effects (font (size 1.27 1.27)) (justify left)))
  (property "Footprint" "Placa de resistores CA:Resistor_10W_porcelana" (id 2) (at 187.96 73.152 90) (effects (font (size 1.27 1.27)) hide))
  (property "Datasheet" "~" (id 3) (at 187.96 74.93 0) (effects (font (size 1.27 1.27)) hide)) (pin "1") (pin "2"))

 (symbol (lib_id "Device:R") (at 187.96 82.55 270) (unit 1) (in_bom yes) (on_board yes)
  (property "Reference" "RC4" (id 0) (at 189.1284 84.328 0) (effects (font (size 1.27 1.27)) (justify left)))
  (property "Value" "100" (id 1) (at 186.817 84.328 0) (effects (font (size 1.27 1.27)) (justify left)))
  (property "Footprint" "Placa de resistores CA:Resistor_10W_porcelana" (id 2) (at 187.96 80.772 90) (effects (font (size 1.27 1.27)) hide))
  (property "Datasheet" "~" (id 3) (at 187.96 82.55 0) (effects (font (size 1.27 1.27)) hide)) (pin "1") (pin "2"))

 (symbol (lib_id "Device:R") (at 187.96 90.17 270) (unit 1) (in_bom yes) (on_board yes)
  (property "Reference" "RC5" (id 0) (at 189.1284 91.948 0) (effects (font (size 1.27 1.27)) (justify left)))
  (property "Value" "100" (id 1) (at 186.817 91.948 0) (effects (font (size 1.27 1.27)) (justify left)))
  (property "Footprint" "Placa de resistores CA:Resistor_10W_porcelana" (id 2) (at 187.96 88.392 90) (effects (font (size 1.27 1.27)) hide))
  (property "Datasheet" "~" (id 3) (at 187.96 90.17 0) (effects (font (size 1.27 1.27)) hide)) (pin "1") (pin "2"))

 (symbol (lib_id "Device:R") (at 187.96 97.79 270) (unit 1) (in_bom yes) (on_board yes)
  (property "Reference" "RC6" (id 0) (at 189.1284 99.568 0) (effects (font (size 1.27 1.27)) (justify left)))
  (property "Value" "100" (id 1) (at 186.817 99.568 0) (effects (font (size 1.27 1.27)) (justify left)))
  (property "Footprint" "Placa de resistores CA:Resistor_10W_porcelana" (id 2) (at 187.96 96.012 90) (effects (font (size 1.27 1.27)) hide))
  (property "Datasheet" "~" (id 3) (at 187.96 97.79 0) (effects (font (size 1.27 1.27)) hide)) (pin "1") (pin "2"))

 (symbol (lib_id "Connector:Conn_01x01_Female") (at 33.02 76.2 0) (mirror y) (unit 1) (in_bom yes) (on_board yes)
  (property "Reference" "A" (id 0) (at 32.3088 75.5396 0) (effects (font (size 1.27 1.27)) (justify left)))
  (property "Value" "Conn_01x01_Female" (id 1) (at 39.37 78.74 0) (effects (font (size 1.27 1.27)) (justify left)))
  (property "Footprint" "Placa de resistores CA:Borne" (id 2) (at 33.02 76.2 0) (effects (font (size 1.27 1.27)) hide))
  (property "Datasheet" "~" (id 3) (at 33.02 76.2 0) (effects (font (size 1.27 1.27)) hide)) (pin "1"))

 (symbol (lib_id "Connector:Conn_01x01_Female") (at 87.63 77.47 0) (mirror y) (unit 1) (in_bom yes) (on_board yes)
  (property "Reference" "B" (id 0) (at 90.3732 72.771 0))
  (property "Value" "Conn_01x01_Female" (id 1) (at 90.3732 75.0824 0))
  (property "Footprint" "Placa de resistores CA:Borne" (id 2) (at 87.63 77.47 0) (effects (font (size 1.27 1.27)) hide))
  (property "Datasheet" "~" (id 3) (at 87.63 77.47 0) (effects (font (size 1.27 1.27)) hide)) (pin "1"))

 (symbol (lib_id "Connector:Conn_01x01_Female") (at 147.32 77.47 0) (mirror y) (unit 1) (in_bom yes) (on_board yes)
  (property "Reference" "C" (id 0) (at 150.0632 72.771 0))
  (property "Value" "Conn_01x01_Female" (id 1) (at 150.0632 75.0824 0))
  (property "Footprint" "Placa de resistores CA:Borne" (id 2) (at 147.32 77.47 0) (effects (font (size 1.27 1.27)) hide))
  (property "Datasheet" "~" (id 3) (at 147.32 77.47 0) (effects (font (size 1.27 1.27)) hide)) (pin "1"))

 (symbol (lib_id "Connector:Conn_01x01_Female") (at 130.81 125.73 90) (mirror x) (unit 1) (in_bom yes) (on_board yes)
  (property "Reference" "N" (id 0) (at 133.0452 121.8184 90) (effects (font (size 1.27 1.27)) (justify right)))
  (property "Value" "Conn_01x01_Female" (id 1) (at 133.0452 124.1298 90) (effects (font (size 1.27 1.27)) (justify right)))
  (property "Footprint" "Placa de resistores CA:Borne" (id 2) (at 130.81 125.73 0) (effects (font (size 1.27 1.27)) hide))
  (property "Datasheet" "~" (id 3) (at 130.81 125.73 0) (effects (font (size 1.27 1.27)) hide)) (pin "1"))

 (sheet_instances (path "" (page "1")))

)
